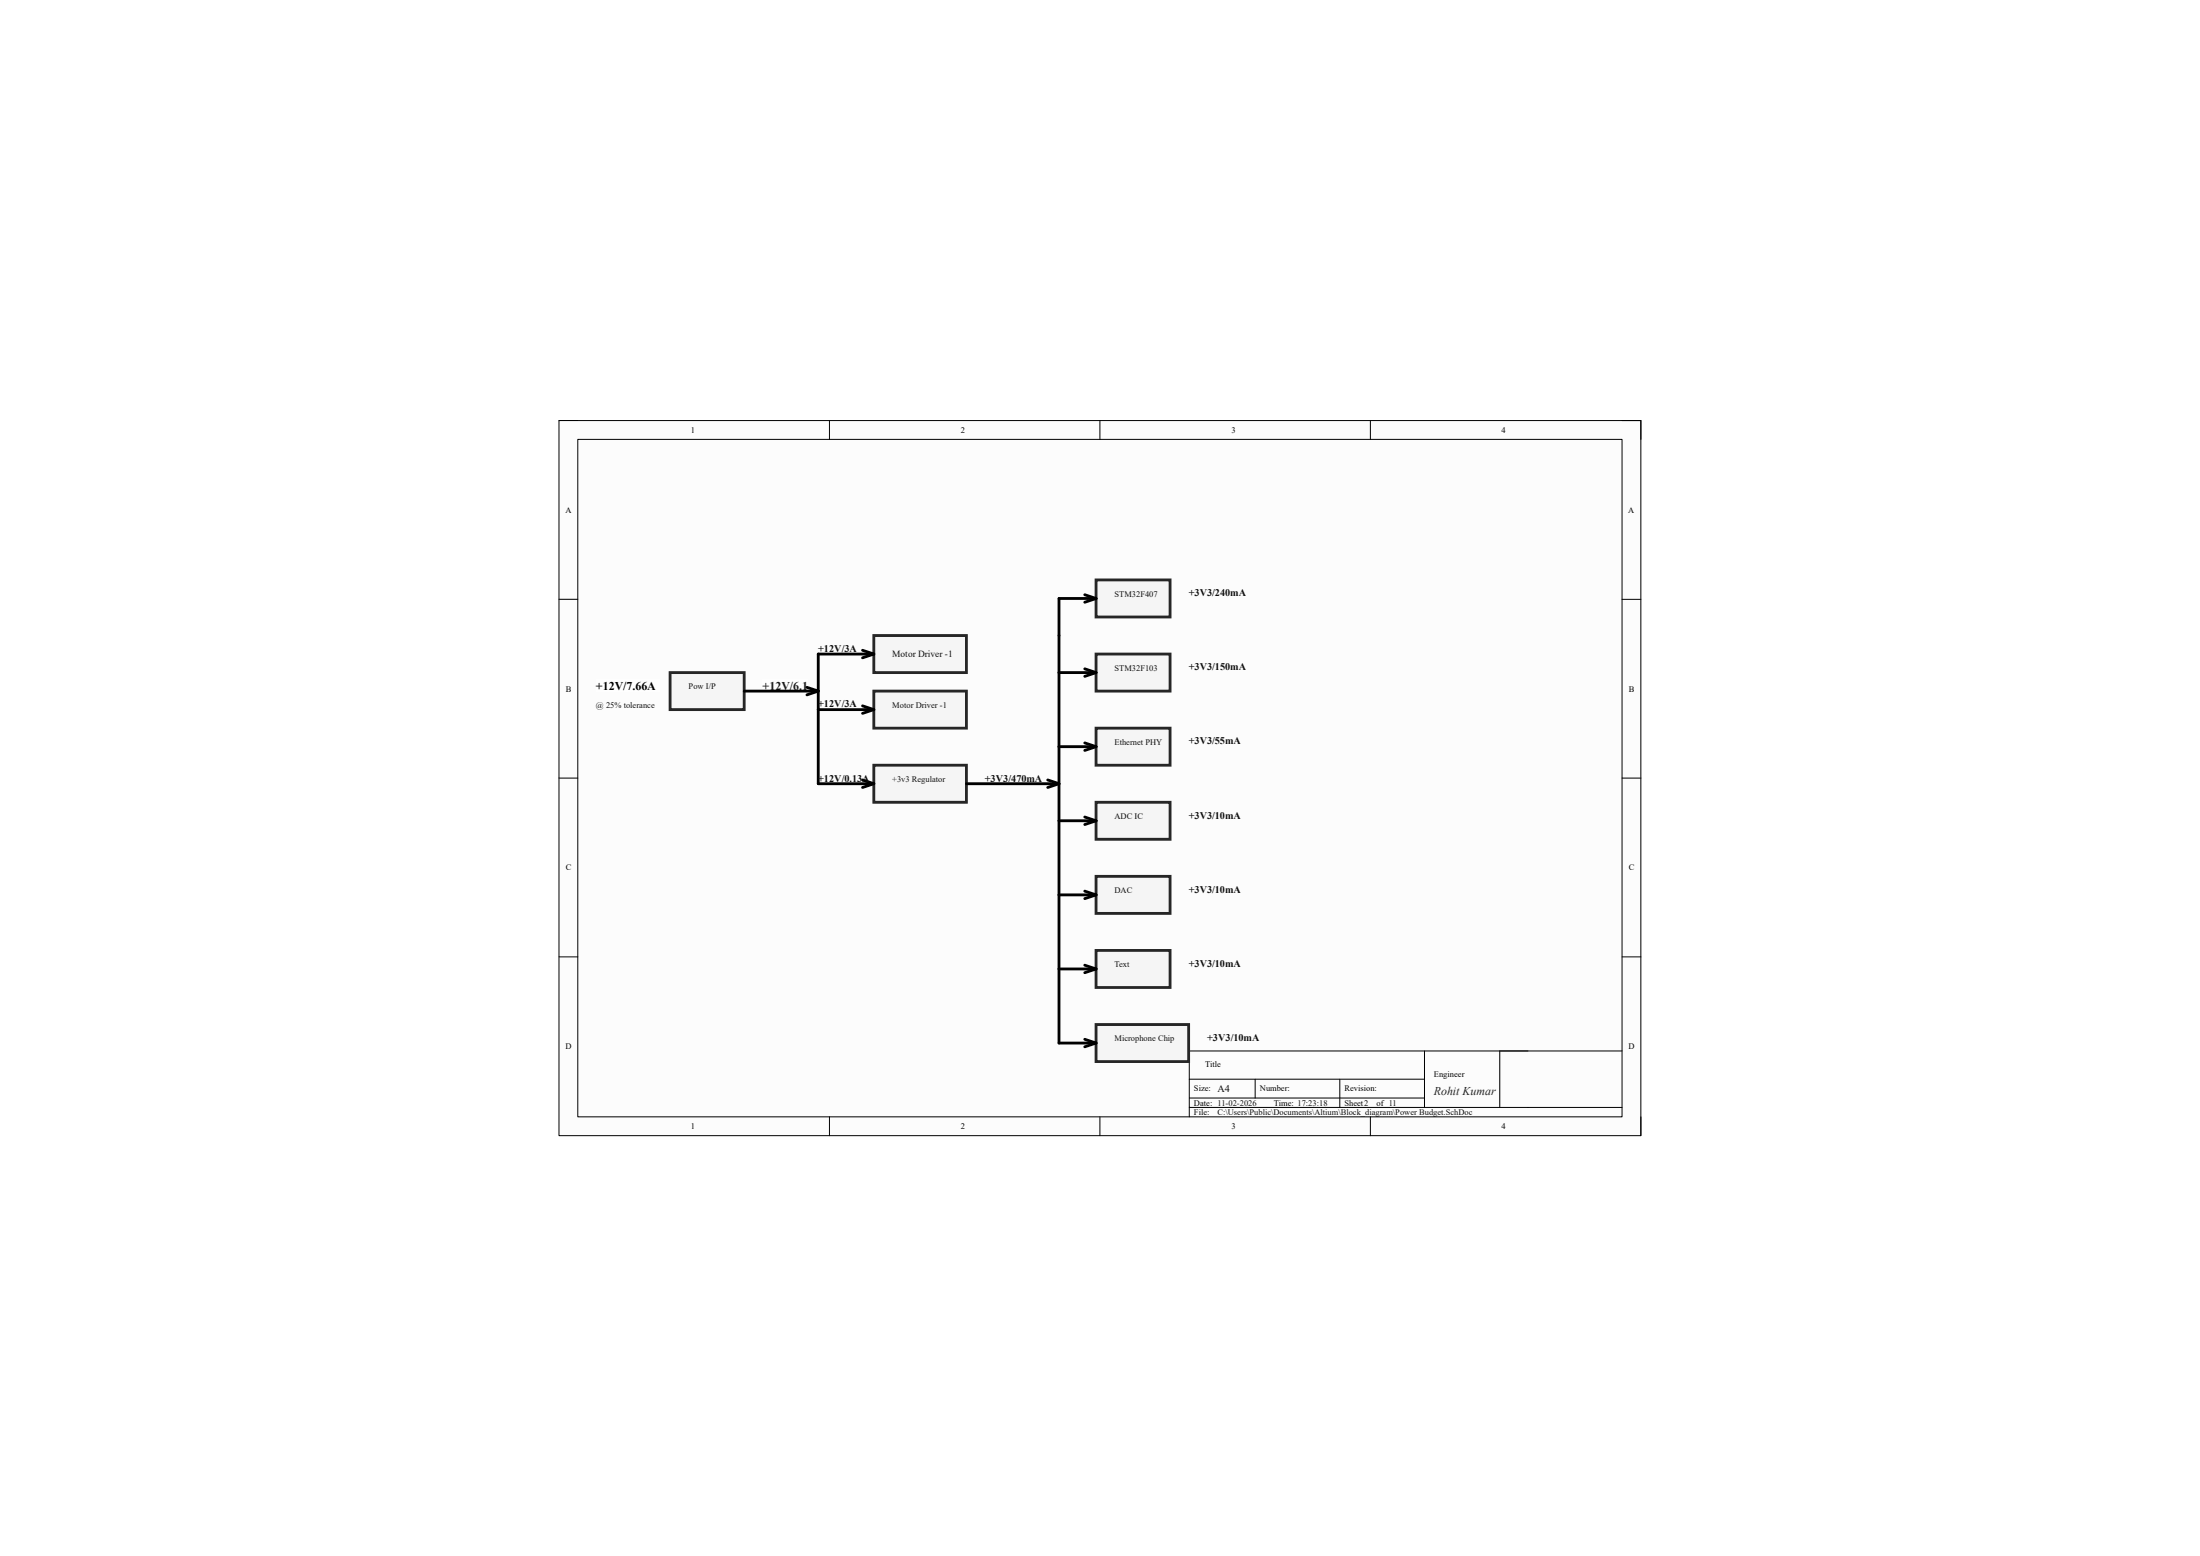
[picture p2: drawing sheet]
<svg xmlns="http://www.w3.org/2000/svg" width="594mm" height="420mm" viewBox="0 0 594 420" stroke-linecap="round" stroke-linejoin="round" font-family="sans-serif">
<path d="M150.9 113.5h292.1v193h-292.1z" fill-rule="evenodd" fill="#fcfcfc"/>
<path d="M150.9 113.5h292.1v193h-292.1z" fill="none" stroke="#000" stroke-width=".27"/>
<path d="M156 118.6h281.9v182.9h-281.9z" fill-rule="evenodd" fill="#fcfcfc"/>
<g fill="none" stroke="#000" stroke-width=".27">
<path d="M150.9 113.5h5.1M156 118.6h281.9v182.9h-281.9zM223.9 113.5v5.1M297 113.5v5.1M370 113.5v5.1M437.9 113.5h5.1v5.1M150.9 161.8h5.1M437.9 161.8h5.1M150.9 210h5.1M437.9 210h5.1M150.9 258.3h5.1M437.9 258.3h5.1"/>
<path d="M321.1 291.3h63.5M321.1 298.9h116.8M321.1 296.4h63.5M338.9 291.3v5.1M361.7 291.3v7.6M384.6 283.7v15.2M404.9 283.7v15.2M437.9 283.7h-116.8v17.8M223.9 301.5v5M297 301.5v5M370 301.5v5M443 301.5v5"/>
</g>
<path d="M180.9 181.5h20v10h-20z" fill-rule="evenodd" fill="#f5f5f5"/>
<path d="M180.9 181.5h20v10h-20z" fill="none" stroke="#262626" stroke-width=".76"/>
<path d="M235.9 171.5h25v10h-25z" fill-rule="evenodd" fill="#f5f5f5"/>
<path d="M235.9 171.5h25v10h-25z" fill="none" stroke="#262626" stroke-width=".76"/>
<path d="M235.9 186.5h25v10h-25z" fill-rule="evenodd" fill="#f5f5f5"/>
<path d="M235.9 186.5h25v10h-25z" fill="none" stroke="#262626" stroke-width=".76"/>
<path d="M235.9 206.5h25v10h-25z" fill-rule="evenodd" fill="#f5f5f5"/>
<path d="M235.9 206.5h25v10h-25z" fill="none" stroke="#262626" stroke-width=".76"/>
<path d="M295.9 156.5h20v10h-20z" fill-rule="evenodd" fill="#f5f5f5"/>
<path d="M295.9 156.5h20v10h-20z" fill="none" stroke="#262626" stroke-width=".76"/>
<path d="M295.9 176.5h20v10h-20z" fill-rule="evenodd" fill="#f5f5f5"/>
<path d="M295.9 176.5h20v10h-20z" fill="none" stroke="#262626" stroke-width=".76"/>
<path d="M295.9 196.5h20v10h-20z" fill-rule="evenodd" fill="#f5f5f5"/>
<path d="M295.9 196.5h20v10h-20z" fill="none" stroke="#262626" stroke-width=".76"/>
<path d="M295.9 216.5h20v10h-20z" fill-rule="evenodd" fill="#f5f5f5"/>
<path d="M295.9 216.5h20v10h-20z" fill="none" stroke="#262626" stroke-width=".76"/>
<path d="M295.9 236.5h20v10h-20z" fill-rule="evenodd" fill="#f5f5f5"/>
<path d="M295.9 236.5h20v10h-20z" fill="none" stroke="#262626" stroke-width=".76"/>
<path d="M295.9 256.5h20v10h-20z" fill-rule="evenodd" fill="#f5f5f5"/>
<path d="M295.9 256.5h20v10h-20z" fill="none" stroke="#262626" stroke-width=".76"/>
<path d="M295.9 276.5h25v10h-25z" fill-rule="evenodd" fill="#f5f5f5"/>
<path d="M295.9 276.5h25v10h-25z" fill="none" stroke="#262626" stroke-width=".76"/>
<g fill="none" stroke="#000" stroke-width=".76">
<path d="M220.9 176.5v35h15M292.9 160.5l3 1M295.9 161.5h-10v120h10M295.9 161.5l-3 1.1M220.9 191.5h15M232.9 190.5l3 1M235.9 191.5l-3 1.1M285.9 181.5h10M292.9 180.5l3 1M295.9 181.5l-3 1.1M232.9 210.5l3 1M235.9 211.5l-3 1.1"/>
<path d="M260.9 211.5h25M282.9 210.5l3 1M285.9 201.5h10M285.9 211.5l-3 1.1M292.9 200.5l3 1M295.9 201.5l-3 1.1M285.9 221.5h10M292.9 220.5l3 1M295.9 221.5l-3 1.1M285.9 241.5h10M292.9 240.5l3 1M295.9 241.5l-3 1.1"/>
<path d="M285.9 261.5h10M292.9 260.5l3 1M295.9 261.5l-3 1.1M292.9 280.5l3 1M295.9 281.5l-3 1.1"/>
</g>
<path d="M205.9 183.5h12.1v3h-12.1z" fill-rule="evenodd" fill="#fefefe"/>
<path d="M205.9 183.5h12.1v3h-12.1z" fill="none" stroke="#fefefe" stroke-width=".27"/>
<path d="M220.9 176.5h15M232.9 175.5l3 1M235.9 176.5l-3 1.1M200.9 186.5h20M217.9 185.5l3 1M220.9 186.5l-3 1.1" fill="none" stroke="#000" stroke-width=".76"/>
<path d="M160.9 183.5h17.1v3h-17.1z" fill-rule="evenodd" fill="#fefefe"/>
<path d="M160.9 183.5h17.1v3h-17.1z" fill="none" stroke="#fefefe" stroke-width=".27"/>
<text font-size="3.2" x="160.9" y="186.4">+12V/7.66A</text>
<text font-size="3.2" fill="#1c1c1c" x="205.9" y="186.4">+12V/6.1</text>
<text font-size="3.2" fill="#262626" x="387.1" y="295.7">Rohit Kumar</text>
<g font-size="2.8" fill="#0e0e0e">
<text x="320.9" y="161">+3V3/240mA</text>
<text x="220.9" y="175.9">+12V/3A</text>
<text x="320.9" y="180.9">+3V3/150mA</text>
<text x="220.9" y="190.9">+12V/3A</text>
<text x="320.9" y="200.9">+3V3/55mA</text>
<text x="220.9" y="210.9">+12V/0.13A</text>
<text x="265.9" y="210.9">+3V3/470mA</text>
<text x="320.9" y="220.9">+3V3/10mA</text>
<text x="320.9" y="240.9">+3V3/10mA</text>
<text x="320.9" y="260.9">+3V3/10mA</text>
<text x="325.9" y="280.9">+3V3/10mA</text>
<text x="328.7" y="294.8">A4</text>
</g>
<text font-size="2.5" fill="#0e0e0e" x="240.9" y="177.4">Motor Driver -1</text>
<g font-size="2.3">
<text x="186.6" y="116.8">1</text>
<text x="259.4" y="116.8">2</text>
<text x="332.5" y="116.8">3</text>
<text x="405.4" y="116.8">4</text>
<text x="152.7" y="138.4">A</text>
<text x="439.6" y="138.4">A</text>
<text x="152.7" y="186.6">B</text>
<text x="439.8" y="186.6">B</text>
<text x="152.7" y="234.9">C</text>
<text x="439.8" y="234.9">C</text>
<text x="152.7" y="283.2">D</text>
<text x="325.4" y="288">Title</text>
<text x="439.7" y="283.2">D</text>
<text x="387.1" y="290.8">Engineer</text>
<text x="322.4" y="294.6">Size:</text>
<text x="322.4" y="298.4">Date: 11-02-2026</text>
<text x="340.2" y="294.6">Number:</text>
<text x="344" y="298.4">Time: 17:23:18</text>
<text x="363" y="294.6">Revision:</text>
<text x="363" y="298.4">Sheet2</text>
<text x="371.6" y="298.4">of 11</text>
<text x="186.6" y="304.8">1</text>
<text x="259.4" y="304.8">2</text>
<text x="322.4" y="300.9">File:</text>
<text x="332.5" y="304.8">3</text>
<text x="405.4" y="304.8">4</text>
</g>
<g font-size="2.3" fill="#0e0e0e">
<text x="300.9" y="161">STM32F407</text>
<text x="300.9" y="181">STM32F103</text>
<text x="160.9" y="191.1">@ 25% tolerance</text>
<text x="185.9" y="186">Pow I/P</text>
<text x="240.9" y="191.1">Motor Driver -1</text>
<text x="300.9" y="201">Ethernet PHY</text>
<text x="240.9" y="211">+3v3 Regulator</text>
<text x="300.9" y="221">ADC IC</text>
<text x="300.9" y="241">DAC</text>
<text x="300.9" y="261">Text</text>
<text x="300.9" y="281">Microphone Chip</text>
<text x="328.7" y="300.9">C:\Users\Public\Documents\Altium\Block_diagram\Power Budget.SchDoc</text>
</g>
</svg>
